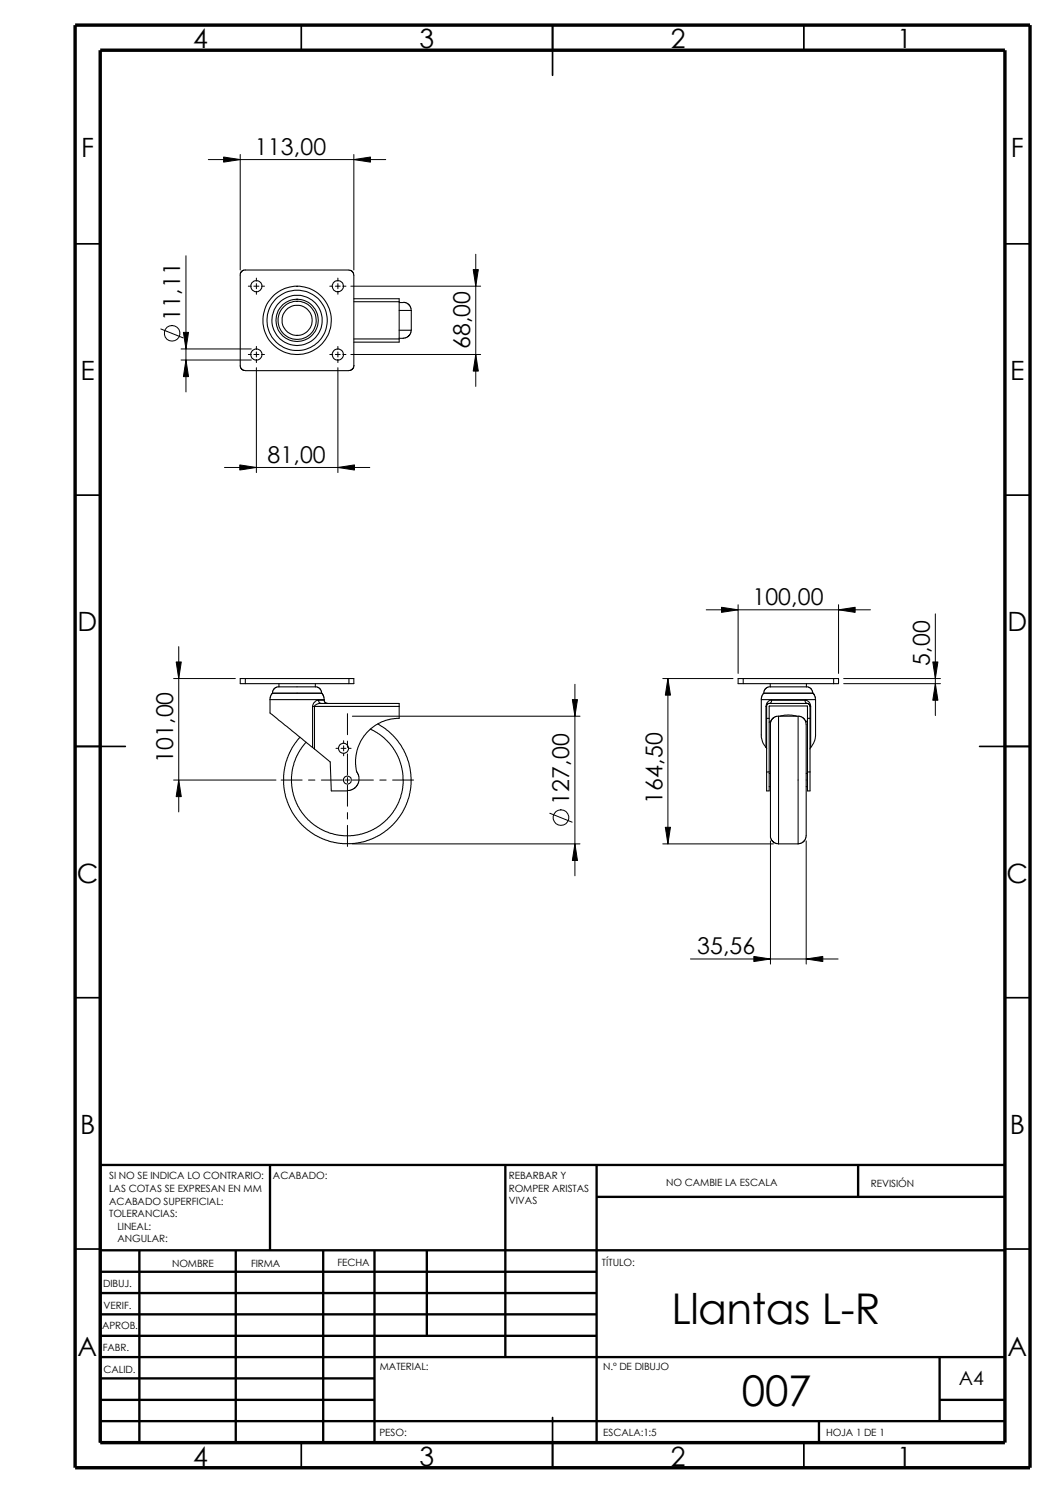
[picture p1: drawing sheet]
<svg xmlns="http://www.w3.org/2000/svg" width="210mm" height="297mm" viewBox="0 0 210 297" stroke-linecap="round" stroke-linejoin="round" font-family="sans-serif">
<g fill="none" stroke="#000" stroke-width=".34">
<path d="M59.9 5v5M109.9 5v10M159.9 5v5M14.9 48.5h5M199.9 48.5h5M14.9 98.5h5M199.9 98.5h5M14.9 148.5h10M194.9 148.5h10M14.9 198.5h5M199.9 198.5h5M14.9 248.5h5"/>
<path d="M199.9 248.5h5M59.9 287v5M109.9 282v10M159.9 287v5"/>
</g>
<g fill="none" stroke="#000" stroke-width=".47">
<path d="M53.7 231.8v17M100.5 231.8v38.2M118.7 231.8v55.2M118.7 238.1h81.2M170.7 231.8v6.3M199.9 231.8h-180v55.2M19.9 257.3h98.8M19.9 248.8h180M19.9 253h98.8M27.7 248.8v38.2M46.9 248.8v38.2M64.3 248.8v38.2"/>
<path d="M74.5 248.8v38.2M84.9 248.8v17M19.9 278.5h54.6M19.9 274.2h54.6M19.9 270h180M19.9 265.8h98.8M19.9 261.5h98.8M186.9 278.5h13M186.9 270v12.7M19.9 282.7h180M162.9 282.7v4.3"/>
</g>
<path d="M14.9 5h190v287h-190zM19.9 10h180v277h-180z" fill="none" stroke="#000" stroke-width=".68" stroke-linecap="butt"/>
<g fill="none" stroke="#000" stroke-width=".21">
<path d="M69.4 53.7h-20.9l-.3 .1-.4 .6v18.6l.4 .6 .6 .1h20.6l.6-.1 .2-.3 .2-.6M69.4 53.8h.4l.3 .3 .3 .6v18M70.4 59.4h9v8.7h-9M70.4 67.4h9M70.4 60h9M79.4 61.8h2.4M79.4 60.2h.8M80.2 60.2l1 .3 .5 .6 .1 .7M81.8 65.7l-.1 .6-.5 .7-.6 .3h-1.2M81.8 61.8v3.9h-2.4M47.8 135h22.6v1h-22.6zM48.8 135v1"/>
<path d="M53.7 139.2h10.8M53.7 139.2v2.7l8.5 6.8M54.2 137.9l-.4 .5-.1 .8M54.2 137.9h4.9M55.5 136.7h-.3l-.6 .2-.3 .6-.1 .4M55.5 136v.7M55.5 136.7h7.2M62.7 136.7h.5l.4 .2 .3 .6 .1 .4h-4.9M62.7 136v.7M63.4 139.3a1.42 1.42 0 0 0-1.2 1.2M63.4 139.3a.58 .58 0 0 0 .5 .7M63.4 139.3h1.1"/>
<path d="M63.9 140a1.12 1.12 0 0 0-1.3 .5v8.5M63.9 140h15.5v2.9l-1.6 .1-1.7 .6-2.2 1.3-1.5 1.5-.7 1.3-.7 1.6-.3 1.7 .1 1.6a1.55 1.55 0 0 0 .4 1.3l.2 .6v.9l-.3 .8-.8 .8-.6 .2-.6 .1M64 137.9l.4 .7 .1 .6M64.5 139.3l.1 .4 .6 .3M64.5 139.2v.1M69.4 135v1M147.9 135v1M151.5 139.2h10.8M151.5 139.2v7a3.7 3.7 0 0 0 .9 2.5M152 137.9l-.4 .5-.1 .8M152 137.9h9.7M153.1 140l-.4 .1-.2 .4"/>
<path d="M153.1 140h7.5M153.2 136.7h-.3l-.5 .2-.4 .6v.4M153.2 136.7h7.2M153.2 136v.7M153.5 139.3l-.1 .4-.3 .3M153.5 139.3a1.23 1.23 0 0 0-1.1 1.2M153.5 139.3h6.7M160.2 139.3l.1 .4 .3 .3M160.2 139.3a1.16 1.16 0 0 1 1.1 1.2M160.4 136.7h.5l.4 .2 .3 .6 .1 .4M160.4 136v.7M160.6 140h.3l.3 .5"/>
<path d="M161.7 137.9l.4 .5 .2 .8M162.3 139.2v7a3.7 3.7 0 0 1-1 2.5M165.9 135h.9v1h-18.9M165.9 135h-19v1h1M165.9 135v1M59.7 146.7l-1.6 2.1-1.2 3-.5 2.4v1.9l.4 2.1 1 2.8 1.9 2.7 2 1.8 1.5 1 1.5 .6 3 .7h2.8l3-.7 1.5-.6 1.5-1 1.6-1.3 .7-.8 1.6-2.4 1-2.8 .4-3M60.9 147.7l-1.5 1.9-.5 1.1-.6 2-.3 1.8v1.3l.3 2.2 .7 1.8 .6 1.2 1.6 2 2 1.6 2.2 1.1 2.2 .5h2.7l1.6-.3 1.3-.4 1.1-.5 1.3-.8 1.9-1.7 1.7-2.5 .8-2.4 .2-2.4M62.2 148.7l.4 .3M62.2 140.5v8.2M62.2 140.5h17.2M62.6 149l3.1 2.6 .2 5.8h3.2M73.7 145.1l1.2 .6 1.5 1.1 1.9 2.1 .9 1.6 .5 1.4 .4 1.9 .1 1.4"/>
<path d="M75.2 144.1l2.3 1.5 1.4 1.5 1 1.4 .8 1.5 .7 2 .4 3.2M152.4 140.5h.1M152.4 148.7l.1 .3M152.4 140.5v8.2M152.5 140.5v16.9h.5l.1-16.9h7.6v16.9h.5v-16.9M152.5 153.6h.5M152.5 142.9h.5M153 156.5h.3M153 153.9h.3M153.5 143.3l-.5 .4M154.9 142.5h-.4l-.6 .3-.6 .9v22.9l.6 1 1 .3M154.9 142.5h3.9"/>
<path d="M154.9 142.5v25.4M155.2 142.5a5.8 5.8 0 0 1 3.3 0M158.8 142.5h.5l.5 .3 .5 .7 .1 .6v22.2l-.3 1-.5 .4-.8 .2M158.8 142.5v25.4M160.2 143.3l.5 .4M160.4 156.5h.3M160.4 153.9h.3M160.7 153.6h.5M160.7 142.9h.5M161.2 140.5h.1M161.3 148.7l-.1 .3M161.3 140.5v8.2"/>
<path d="M154.9 167.9h3.9"/>
<circle cx="51" cy="56.9" r="1.12"/>
<circle cx="67.2" cy="56.9" r="1.11"/>
<circle cx="51" cy="70.5" r="1.1"/>
<circle cx="59.1" cy="63.7" r="5"/>
<circle cx="59.1" cy="63.7" r="4.2"/>
<circle cx="59.1" cy="63.7" r="6.8"/>
<circle cx="59.1" cy="63.7" r="2.99"/>
<circle cx="59.1" cy="63.7" r="3.8"/>
<circle cx="59.1" cy="63.7" r="6"/>
<circle cx="67.2" cy="70.5" r="1.1"/>
<circle cx="68.3" cy="148.9" r="1"/>
<circle cx="69.1" cy="155.2" r=".79"/>
</g>
<g fill="none" stroke="#000" stroke-width=".2">
<path d="M41.4 31.7h35.4M44.5 31.2l3.3 .5-3.3 .6zM47.8 30.7v23M70.4 31.7l3.3-.5v1.1zM70.4 30.7v23M37 50.9v27.1M49.4 56.9h.6M50.5 56.9h1M51 55.3v.6M51 56.4v1M51 58v.5M52 56.9h.6"/>
<path d="M65.6 56.9h.6M66.7 56.9h1M67.2 55.3v.6M67.2 56.4v1M67.2 58v.5M68.2 56.9h.6M69.8 56.9h25.8M94.1 53.6h1.1l-.5 3.3zM94.7 50.6v26.3M32 65.4l4.4 1.8M36 69.4h14M36 71.6h14"/>
<path d="M36.5 66.1h1l-.5 3.3zM37 71.6l.5 3.3h-1zM49.4 70.5h.6M50.5 70.5h1M51 68.9v.7M51 70v1M51 71.5v.6M51 73.2v20.8M52 70.5h.6M65.6 70.5h.6M66.7 70.5h1M67.2 68.9v.7"/>
<path d="M67.2 70v1M67.2 71.5v.6M67.2 73.2v20.8M68.2 70.5h.6M69.8 70.5h25.8M94.7 70.5l.5 3.3h-1.1zM44.7 93h28.9M47.7 92.5l3.3 .5-3.3 .5zM67.2 93l3.3-.5v1zM34.5 135h12.3M35.1 131.7h1l-.5 3.3zM35.6 128.7v32.8"/>
<path d="M113.9 139.2h1l-.5 3.3zM114.4 136.1v38.1M131.9 135h13.9M132.9 135l.5 3.3h-1zM132.9 135v32.9M140.5 121.3h32.7M143.6 120.8l3.3 .5-3.3 .5zM146.9 120.3v13.7M166.8 121.3l3.3-.5v1zM166.8 120.3v13.7M167.9 135h19.2M167.9 136h19.2"/>
<path d="M185.6 131.7h1l-.5 3.3zM186.1 136l.5 3.3h-1zM186.1 122.1v20.3M34.5 155.2h20.4M35.6 155.2l.5 3.3h-1zM55.9 155.2h4.2M61.4 155.2h1.3M63.9 155.2h4.2M66.8 148.9h.6M67.9 148.9h.9M68.4 147.4v.5M68.4 148.4v1"/>
<path d="M68.4 149.9v.5M68.6 155.2h1M69.1 142v4.2M69.1 147.4v1.3M69.1 150v4.2M69.1 154.7v1M69.1 156.2v4.2M69.3 148.9h.5M70.1 155.2h4.2M70.1 142.5h45.3M75.6 155.2h1.2M78.1 155.2h4.2"/>
<path d="M69.1 161.7v1.2M69.1 164.2v4.2M70.1 167.9h45.3M109.4 161.8l4.4 1.8M114.4 167.9l.5 3.3h-1zM131.9 167.9h22M132.4 164.6h1l-.5 3.3zM153.3 167.3v24.5M160.4 167.3v24.5M137.4 190.8h29.4M150 190.3l3.3 .5-3.3 .5zM160.4 190.8l3.3-.5v1z"/>
<circle cx="34.2" cy="66.3" r="1.56"/>
<circle cx="111.6" cy="162.7" r="1.55"/>
</g>
<g fill="#000">
<path d="M44.5 31.2l3.3 .5-3.3 .6zM70.4 31.7l3.3-.5v1.1zM94.1 53.6h1.1l-.5 3.3zM36.5 66.1h1l-.5 3.3zM37 71.6l.5 3.3h-1zM94.7 70.5l.5 3.3h-1.1zM47.7 92.5l3.3 .5-3.3 .5zM67.2 93l3.3-.5v1zM35.1 131.7h1l-.5 3.3zM132.9 135l.5 3.3h-1zM143.6 120.8l3.3 .5-3.3 .5zM166.8 121.3l3.3-.5v1z"/>
<path d="M185.6 131.7h1l-.5 3.3zM186.1 136l.5 3.3h-1zM35.6 155.2l.5 3.3h-1zM113.9 139.2h1l-.5 3.3zM114.4 167.9l.5 3.3h-1zM132.4 164.6h1l-.5 3.3zM150 190.3l3.3 .5-3.3 .5zM160.4 190.8l3.3-.5v1z"/>
</g>
<g font-size="8.4">
<text x="133.6" y="263.4">Llantas L-R</text>
<text x="147.6" y="279.7">007</text>
</g>
<g font-size="5.3">
<text x="38.4" y="9.6">4</text>
<text x="83.4" y="9.6">3</text>
<text x="133.5" y="9.6">2</text>
<text x="178.5" y="9.6">1</text>
<text x="16.1" y="31.3">F</text>
<text x="201.1" y="31.3">F</text>
<text x="16" y="75.6">E</text>
<text x="201" y="75.6">E</text>
<text x="15.5" y="125.6">D</text>
<text x="200.4" y="125.6">D</text>
<text x="15.3" y="175.6">C</text>
<text x="200.3" y="175.6">C</text>
<text x="15.9" y="225.6">B</text>
<text x="200.9" y="225.6">B</text>
<text x="15.5" y="269.8">A</text>
<text x="200.4" y="269.8">A</text>
<text x="38.4" y="291.6">4</text>
<text x="83.4" y="291.6">3</text>
<text x="133.5" y="291.6">2</text>
<text x="178.5" y="291.6">1</text>
</g>
<g font-size="4.6">
<text x="50.7" y="30.8">113,00</text>
<text x="35.9" y="63.8" transform="rotate(-90 35.9 63.8)">11,11</text>
<text x="93.6" y="69.5" transform="rotate(-90 93.6 69.5)">68,00</text>
<text x="53.2" y="92.1">81,00</text>
<text x="149.7" y="120.4">100,00</text>
<text x="185" y="132.5" transform="rotate(-90 185 132.5)">5,00</text>
<text x="34.5" y="151.8" transform="rotate(-90 34.5 151.8)">101,00</text>
<text x="113.2" y="160.1" transform="rotate(-90 113.2 160.1)">127,00</text>
<text x="131.8" y="159.9" transform="rotate(-90 131.8 159.9)">164,50</text>
<text x="138.7" y="189.9">35,56</text>
</g>
<text font-size="3.9" x="190.8" y="275.5">A4</text>
<g font-size="2">
<text x="21.7" y="234.7">SI NO SE INDICA LO CONTRARIO:</text>
<text x="21.7" y="237.2">LAS COTAS SE EXPRESAN EN MM</text>
<text x="21.7" y="239.6">ACABADO SUPERFICIAL:</text>
<text x="54.3" y="234.7">ACABADO:</text>
<text x="101.2" y="239.6">VIVAS</text>
<text x="101.2" y="234.6">REBARBAR Y</text>
<text x="101.2" y="237.1">ROMPER ARISTAS</text>
<text x="132.5" y="236">NO CAMBIE LA ESCALA</text>
<text x="173.3" y="236.2">REVISIÓN</text>
<text x="21.7" y="242.1">TOLERANCIAS:</text>
<text x="23.4" y="244.6">LINEAL:</text>
<text x="23.4" y="247.1">ANGULAR:</text>
<text x="67.1" y="252">FECHA</text>
<text x="119.8" y="252">TÍTULO:</text>
<text x="20.5" y="256.1">DIBUJ.</text>
<text x="34.2" y="252.1">NOMBRE</text>
<text x="50" y="252">FIRMA</text>
<text x="20.6" y="260.4">VERIF.</text>
<text x="20.3" y="264.5">APROB.</text>
<text x="20.4" y="268.8">FABR.</text>
<text x="20.6" y="273.2">CALID.</text>
<text x="75.6" y="272.6">MATERIAL:</text>
<text x="120" y="272.6">N.º DE DIBUJO</text>
<text x="75.5" y="285.6">PESO:</text>
<text x="120" y="285.7">ESCALA:1:5</text>
<text x="164.4" y="285.7">HOJA 1 DE 1</text>
</g>
</svg>
